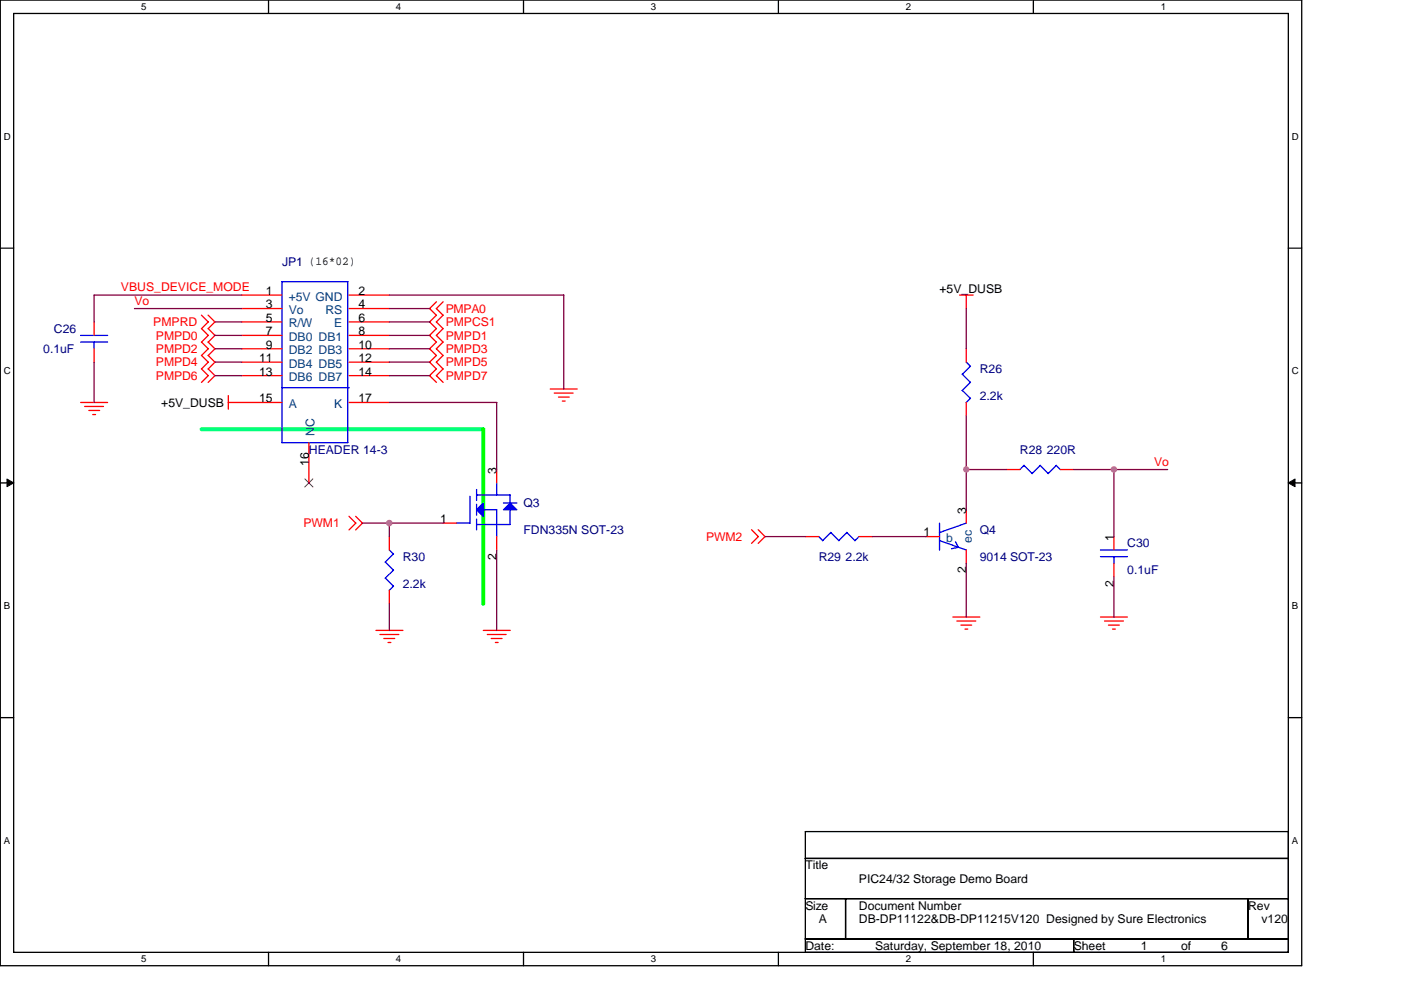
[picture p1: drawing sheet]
<svg xmlns="http://www.w3.org/2000/svg" width="297mm" height="210mm" viewBox="0 0 297 210" stroke-linecap="round" stroke-linejoin="round" font-family="sans-serif">
<path d="M.1 0h275.9v204.8h-275.9zM2.9 2.9h270.3v199.1h-270.3z" fill="none" stroke="#000" stroke-width=".28"/>
<g fill="#fff">
<path d="M29.9 .3h1.1v2.3h-1.1z"/>
<path d="M29.9 202.3h1.1v2.3h-1.1z"/>
</g>
<path d="M56.9 0v2.9M56.9 202v2.8" fill="none" stroke="#000" stroke-width=".28"/>
<g fill="#fff">
<path d="M83.9 .3h1.2v2.3h-1.2z"/>
<path d="M83.9 202.3h1.2v2.3h-1.2z"/>
</g>
<path d="M111 0v2.9M111 202v2.8" fill="none" stroke="#000" stroke-width=".28"/>
<g fill="#fff">
<path d="M138 .3h1.1v2.3h-1.1z"/>
<path d="M138 202.3h1.1v2.3h-1.1z"/>
</g>
<path d="M165 0v2.9M165 202v2.8" fill="none" stroke="#000" stroke-width=".28"/>
<g fill="#fff">
<path d="M192 .3h1.2v2.3h-1.2z"/>
<path d="M192 202.3h1.2v2.3h-1.2z"/>
</g>
<path d="M219.1 0v2.9M219.1 202v2.8" fill="none" stroke="#000" stroke-width=".28"/>
<g fill="#fff">
<path d="M246.1 .3h1.1v2.3h-1.1z"/>
<path d="M246.1 202.3h1.1v2.3h-1.1z"/>
<path d="M.8 27.7h1.5v2.3h-1.5z"/>
<path d="M273.9 27.7h1.5v2.3h-1.5z"/>
<path d="M.8 77.5h1.5v2.3h-1.5z"/>
<path d="M273.9 77.5h1.5v2.3h-1.5z"/>
</g>
<path d="M.1 52.6h2.8M273.2 52.6h2.8" fill="none" stroke="#000" stroke-width=".28"/>
<g fill="#fff">
<path d="M.8 127.3h1.4v2.3h-1.4z"/>
<path d="M273.9 127.3h1.3v2.3h-1.3z"/>
</g>
<path d="M.1 102.4h2.8M273.2 102.4h2.8" fill="none" stroke="#000" stroke-width=".28"/>
<path d="M1.5 101.6l1.4 .8-1.4 .8zM273.2 102.4l1.4-.8v1.6z" fill="#000" stroke="#000" stroke-width=".21"/>
<g fill="#fff">
<path d="M.8 177.1h1.4v2.3h-1.4z"/>
<path d="M273.9 177.1h1.3v2.3h-1.3z"/>
</g>
<path d="M.1 152.2h2.8M273.2 152.2h2.8M170.7 176.4h102.5v25.6h-102.5zM170.7 182.1h102.5M170.7 190.6h102.5M170.7 199.2h102.5M179.3 190.6v8.6M227.6 199.2v2.8M264.6 190.6v8.6" fill="none" stroke="#000" stroke-width=".28"/>
<path d="M42.7 91h59.8" fill="none" stroke="#00ff80" stroke-width=".85"/>
<path d="M102.5 91v37.1" fill="none" stroke="#0f0" stroke-width=".85"/>
<g fill="none" stroke="#f00" stroke-width=".28">
<path d="M20 68.3v2.8M20 74v2.8M42.7 66.8l1.5 1.5-1.5 1.4 1.5 1.4-1.5 1.4 1.5 1.5-1.5 1.4M42.7 75.4l1.5 1.4-1.5 1.5M42.7 78.2l1.5 1.5-1.5 1.4M44.1 66.8l1.5 1.5-1.5 1.4 1.5 1.4-1.5 1.4 1.5 1.5-1.5 1.4M44.1 75.4l1.5 1.4-1.5 1.5M44.1 78.2l1.5 1.5-1.5 1.4M51.3 62.6h8.5M51.3 65.4h8.5M51.3 68.3h8.5M51.3 71.1h8.5"/>
<path d="M51.3 74h8.5M51.3 76.8h8.5M51.3 79.7h8.5M74 62.6h8.5M74 65.4h8.5M74 68.3h8.5M74 71.1h8.5M74 74h8.5M74 76.8h8.5M74 79.7h8.5M92.5 66.8l-1.4 1.5 1.4 1.4-1.4 1.4 1.4 1.5-1.4 1.4 1.4 1.4M92.5 75.4l-1.4 1.4 1.4 1.5"/>
<path d="M92.5 78.2l-1.4 1.5 1.4 1.4M92.5 64l-1.4 1.4 1.4 1.5M94 66.8l-1.5 1.5 1.5 1.4-1.5 1.4 1.5 1.5-1.5 1.4 1.5 1.4M94 75.4l-1.5 1.4 1.5 1.5M94 78.2l-1.5 1.5 1.5 1.4M94 64l-1.5 1.4 1.5 1.5M203.5 62.6h2.8M204.9 62.6v2.9M204.9 74v2.8M17.1 85.4h5.7M17.9 86.2h4M18.8 87.1h2.3"/>
<path d="M19.7 87.9h.6M48.4 85.4h11.4M48.4 83.9v2.9M65.5 93.9v8.5M74 85.4h8.5M105.3 99.6v2.8M116.7 82.5h5.7M117.5 83.4h4M118.4 84.2h2.3M119.2 85.1h.6M204.9 85.4v2.8M213.4 99.6h2.9"/>
<path d="M224.8 99.6h2.8M74 109.5l1.4 1.5-1.4 1.4M75.4 109.5l1.5 1.5-1.5 1.4M82.5 113.8v2.8M93.9 111h2.9M105.3 113.8v2.8M159.3 112.4l1.5 1.4-1.5 1.5M160.8 112.4l1.4 1.4-1.4 1.5M170.7 113.8h2.9M182.1 113.8h2.9M196.3 113.8h2.9M204.9 108.1v2.9"/>
<path d="M204.9 116.6v2.9M236.2 113.8v2.8M236.2 119.5v2.8M79.7 133.7h5.7M80.6 134.6h4M81.4 135.4h2.3M82.3 136.3h.6M82.5 125.2v2.8M102.5 133.7h5.7M103.3 134.6h4M104.2 135.4h2.2M105 136.3h.6"/>
<path d="M202 130.9h5.7M202.9 131.7h4M203.7 132.6h2.3M204.6 133.4h.6M233.3 130.9h5.7M234.2 131.7h4M235 132.6h2.3M235.9 133.4h.6"/>
</g>
<g fill="#00f" stroke="#00f" stroke-width=".28">
<path d="M102.5 106.7v2.8l-1.5-1.4z" fill-rule="evenodd"/>
<path d="M108.2 106.7l1.4 1.4h-2.9z" fill-rule="evenodd"/>
</g>
<g fill="none" stroke="#00f" stroke-width=".28">
<path d="M59.8 59.8h13.9v34.1h-13.9zM17.1 71.1h5.7M17.1 72.6h5.7M20 72.5v1.5M204.9 76.8l.9 .9M205.7 77.7l-1.7 1.7 1.8 1.7M59.8 82.2h14.2M204 82.8l1.8 1.7M205.7 81.1l-1.7 1.7M205.7 84.5l-.9 .9M216.3 99.6l.8-.9 1.7 1.8M224.8 99.6l-.8-.9-1.8 1.8-1.6-1.8-1.8 1.7"/>
<path d="M82.5 116.6l.9 .9-1.7 1.7 1.7 1.7M96.7 111h2.9M99.6 105.3v5.7M101 105h7.2M101 103.8v2.3M101 107v2.3M101 110.1v2.3M102.5 108.1h2.8v5.7M105.3 102.4v2.6M106.7 106.7h2.9M108.2 108.1v3.2h-7.2M108.2 105v1.7"/>
<path d="M173.6 113.8l.8 .9M176.1 112.9l1.8 1.8M176.1 112.9l-1.7 1.8M179.5 112.9l1.8 1.8M179.6 112.9l-1.8 1.8M182.1 113.8l-.9 .9M199.2 111v5.7M199.2 114.7l5.7 2M202.6 114.9l.6 1.2-1.5 .3M204.9 111l-5.7 2M233.3 116.6h5.7M233.3 118.1h5.7"/>
<path d="M236.2 118v1.5M81.7 122.6l1.7 1.8-.9 .8M83.4 120.9l-1.7 1.7"/>
</g>
<path d="M64.6 101.6l1.8 1.7M66.3 101.6l-1.7 1.7" fill="none" stroke="#804000" stroke-width=".21"/>
<g fill="none" stroke="#800040" stroke-width=".28">
<path d="M20 76.8v8.6M28.5 65.4h22.8M45.6 68.3h5.7M45.6 71.1h5.7M45.6 74h5.7M45.6 76.8h5.7M45.6 79.7h5.7M51.3 62.6h-31.3v5.7M82.5 68.3h8.6M82.5 65.4h8.6M82.5 71.1h8.6M82.5 74h8.6"/>
<path d="M82.5 62.6h37v19.9M82.5 76.8h8.6M82.5 79.7h8.6M204.9 65.4v8.6M82.5 85.4h22.8v14.2M204.9 88.2v19.9M204.9 99.6h8.5M227.6 99.6h20M236.2 99.6v14.2M76.9 111h17.1M82.5 111v2.8M105.3 116.6v17.1"/>
<path d="M162.2 113.8h8.6M185 113.8h11.4M204.9 119.5v11.4M82.5 128v5.7M236.2 122.3v8.6"/>
</g>
<g fill="#f0f" stroke="#f0f" stroke-width=".28">
<circle cx="204.9" cy="99.6" r=".55"/>
<circle cx="82.5" cy="110.9" r=".57"/>
<circle cx="236.2" cy="99.6" r=".56"/>
</g>
<g font-size="2.6" fill="#000080">
<text x="59.8" y="56.4">JP1 (16*02)</text>
<text x="11.4" y="70.6">C26</text>
<text x="9.2" y="74.9">0.1uF</text>
<text x="207.7" y="79.1">R26</text>
<text x="207.7" y="84.8">2.2k</text>
<text x="65.5" y="96.2">HEADER 14-3</text>
<text x="216.3" y="96.2">R28 220R</text>
<text x="111" y="107.6">Q3</text>
<text x="111" y="113.3">FDN335N SOT-23</text>
<text x="207.7" y="113.3">Q4</text>
<text x="85.4" y="119">R30</text>
<text x="173.6" y="119">R29 2.2k</text>
<text x="207.7" y="119">9014 SOT-23</text>
<text x="239" y="116.1">C30</text>
<text x="85.4" y="124.7">2.2k</text>
<text x="239" y="121.8">0.1uF</text>
</g>
<g font-size="2.6" fill="#f00">
<text x="25.6" y="61.8">VBUS_DEVICE_MODE</text>
<text x="28.5" y="64.6">Vo</text>
<text x="32.5" y="69.2">PMPRD</text>
<text x="94.5" y="69.2">PMPCS1</text>
<text x="94.5" y="66.3">PMPA0</text>
<text x="33.1" y="74.9">PMPD2</text>
<text x="33.1" y="77.7">PMPD4</text>
<text x="33.1" y="72">PMPD0</text>
<text x="94.5" y="72">PMPD1</text>
<text x="94.5" y="74.9">PMPD3</text>
<text x="94.5" y="77.7">PMPD5</text>
<text x="33.1" y="80.6">PMPD6</text>
<text x="94.5" y="80.6">PMPD7</text>
<text x="244.7" y="98.8">Vo</text>
<text x="64.3" y="111.8">PWM1</text>
<text x="149.7" y="114.7">PWM2</text>
</g>
<g font-size="2.6">
<text x="56.4" y="62.6">1</text>
<text x="56.4" y="65.4">3</text>
<text x="76" y="62.6">2</text>
<text x="76" y="65.4">4</text>
<text x="199.2" y="62.1">+5V_DUSB</text>
<text x="56.4" y="68.3">5</text>
<text x="56.4" y="71.1">7</text>
<text x="76" y="68.3">6</text>
<text x="76" y="71.1">8</text>
<text x="54.9" y="76.8">11</text>
<text x="56.4" y="74">9</text>
<text x="76" y="74">10</text>
<text x="76" y="76.8">12</text>
<text x="54.9" y="79.7">13</text>
<text x="76" y="79.7">14</text>
<text x="34.2" y="86.2">+5V_DUSB</text>
<text x="54.9" y="85.3">15</text>
<text x="76" y="85.3">17</text>
<text x="65.5" y="98.8" transform="rotate(-90 65.5 98.8)">16</text>
<text x="105.3" y="100.4" transform="rotate(-90 105.3 100.4)">3</text>
<text x="93.3" y="110.9">1</text>
<text x="195.8" y="113.8">1</text>
<text x="204.8" y="109" transform="rotate(-90 204.8 109)">3</text>
<text x="105.3" y="118.8" transform="rotate(-90 105.3 118.8)">2</text>
<text x="236.2" y="114.7" transform="rotate(-90 236.2 114.7)">1</text>
<text x="204.8" y="121.6" transform="rotate(-90 204.8 121.6)">2</text>
<text x="236.2" y="124.4" transform="rotate(-90 236.2 124.4)">2</text>
<text x="170.7" y="184.4">Title</text>
<text x="182.1" y="187.2">PIC24/32 Storage Demo Board</text>
<text x="170.7" y="192.9">Size</text>
<text x="173.6" y="195.8">A</text>
<text x="182.1" y="192.9">Document Number</text>
<text x="182.1" y="195.8">DB-DP11122&amp;DB-DP11215V120 Designed by Sure Electronics</text>
<text x="264.6" y="192.9">Rev</text>
<text x="267.4" y="195.8">v120</text>
<text x="170.7" y="201.5">Date:</text>
<text x="185.5" y="201.5">Saturday, September 18, 2010</text>
<text x="227.6" y="201.5">Sheet</text>
<text x="241.9" y="201.5">1</text>
<text x="250.4" y="201.5">of</text>
<text x="258.9" y="201.5">6</text>
</g>
<g font-size="2.6" fill="#004080">
<text x="61.2" y="63.8">+5V GND</text>
<text x="61.2" y="66.6">Vo</text>
<text x="61.2" y="69.4">R/W</text>
<text x="69" y="66.6">RS</text>
<text x="70.9" y="69.4">E</text>
<text x="61.2" y="72.3">DB0 DB1</text>
<text x="61.2" y="75.1">DB2 DB3</text>
<text x="61.2" y="78">DB4 DB5</text>
<text x="61.2" y="80.8">DB6 DB7</text>
<text x="61.2" y="86.5">A</text>
<text x="70.9" y="86.5">K</text>
<text x="66.7" y="92.5" transform="rotate(-90 66.7 92.5)">NC</text>
<text x="200.6" y="115">b</text>
<text x="206.1" y="115.2" transform="rotate(-90 206.1 115.2)">ec</text>
</g>
<g font-size="2">
<text x="29.9" y="2.1">5</text>
<text x="83.9" y="2.1">4</text>
<text x="138" y="2.1">3</text>
<text x="192" y="2.1">2</text>
<text x="246.1" y="2.1">1</text>
<text x=".8" y="29.6">D</text>
<text x="273.9" y="29.6">D</text>
<text x=".8" y="79.4">C</text>
<text x="273.9" y="79.4">C</text>
<text x=".8" y="129.2">B</text>
<text x="273.9" y="129.2">B</text>
<text x=".8" y="178.9">A</text>
<text x="273.9" y="178.9">A</text>
<text x="29.9" y="204.1">5</text>
<text x="83.9" y="204.1">4</text>
<text x="138" y="204.1">3</text>
<text x="192" y="204.1">2</text>
<text x="246.1" y="204.1">1</text>
</g>
</svg>
